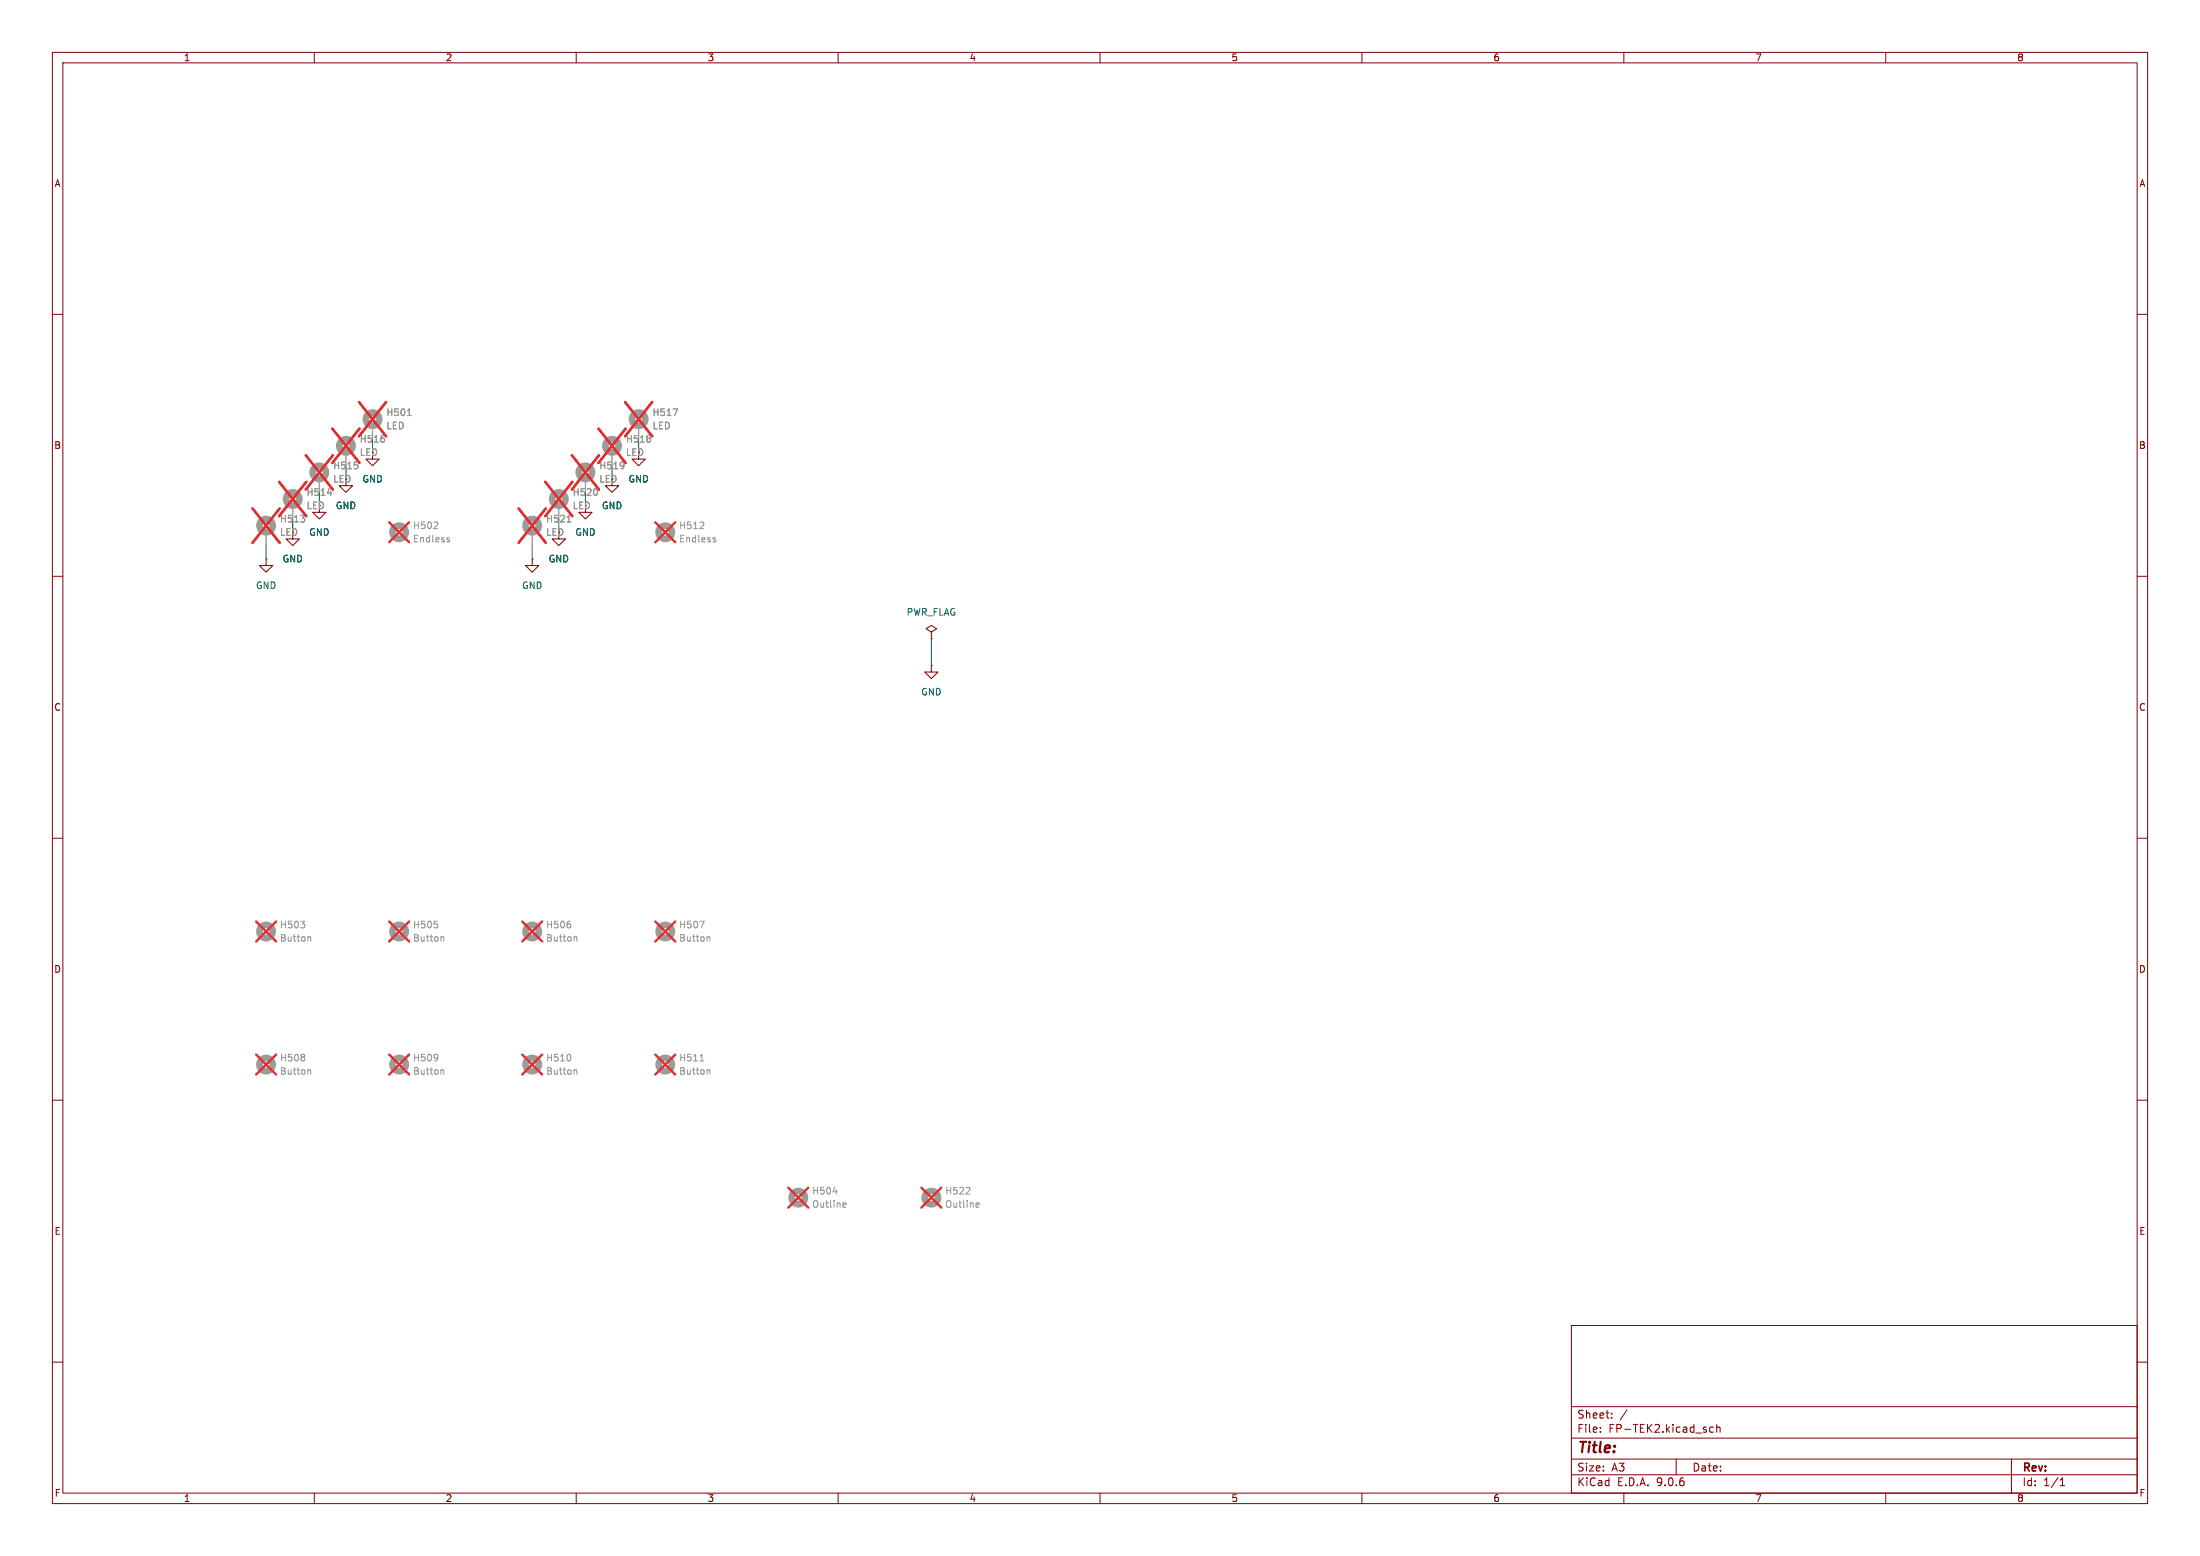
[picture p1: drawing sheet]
(kicad_sch
 (version 20250114)
 (generator "eeschema")
 (generator_version "9.0")
 (paper "A3")
 (lib_symbols
  (symbol "Mechanical:MountingHole"
   (pin_names
    (offset 1.016)) (exclude_from_sim yes) (in_bom no) (on_board yes)
   (property "Reference" "H" (at 0 5.08 0) (effects (font (size 1.27 1.27))))
   (property "Value" "MountingHole" (at 0 3.175 0) (effects (font (size 1.27 1.27))))
   (property "Footprint" "" (at 0 0 0) (effects (font (size 1.27 1.27)) (hide yes)))
   (property "Datasheet" "~" (at 0 0 0) (effects (font (size 1.27 1.27)) (hide yes)))
   (property "Description" "Mounting Hole without connection" (at 0 0 0) (effects (font (size 1.27 1.27)) (hide yes)))
   (symbol "MountingHole_0_1"
    (circle (center 0 0) (radius 1.27) (stroke (width 1.27) (type default)) (fill (type none))))
   (embedded_fonts no))
  (symbol "Mechanical:MountingHole_Pad"
   (pin_numbers (hide yes))
   (pin_names
    (offset 1.016) (hide yes)) (exclude_from_sim no) (in_bom no) (on_board yes)
   (property "Reference" "H" (at 0 6.35 0) (effects (font (size 1.27 1.27))))
   (property "Value" "MountingHole_Pad" (at 0 4.445 0) (effects (font (size 1.27 1.27))))
   (property "Footprint" "" (at 0 0 0) (effects (font (size 1.27 1.27)) (hide yes)))
   (property "Datasheet" "~" (at 0 0 0) (effects (font (size 1.27 1.27)) (hide yes)))
   (property "Description" "Mounting Hole with connection" (at 0 0 0) (effects (font (size 1.27 1.27)) (hide yes)))
   (symbol "MountingHole_Pad_0_1"
    (circle (center 0 1.27) (radius 1.27) (stroke (width 1.27) (type default)) (fill (type none))))
   (symbol "MountingHole_Pad_1_1"
    (pin input line (at 0 -2.54 90) (length 2.54) (name "1" (effects (font (size 1.27 1.27)))) (number "1" (effects (font (size 1.27 1.27))))))
   (embedded_fonts no))
  (symbol "power:GND"
   (power)
   (pin_numbers (hide yes))
   (pin_names
    (offset 0) (hide yes)) (exclude_from_sim no) (in_bom yes) (on_board yes)
   (property "Reference" "#PWR" (at 0 -6.35 0) (effects (font (size 1.27 1.27)) (hide yes)))
   (property "Value" "GND" (at 0 -3.81 0) (effects (font (size 1.27 1.27))))
   (property "Footprint" "" (at 0 0 0) (effects (font (size 1.27 1.27)) (hide yes)))
   (property "Datasheet" "" (at 0 0 0) (effects (font (size 1.27 1.27)) (hide yes)))
   (property "Description" "Power symbol creates a global label with name \"GND\" , ground" (at 0 0 0) (effects (font (size 1.27 1.27)) (hide yes)))
   (symbol "GND_0_1"
    (polyline (pts (xy 0 0) (xy 0 -1.27) (xy 1.27 -1.27) (xy 0 -2.54) (xy -1.27 -1.27) (xy 0 -1.27)) (stroke (width 0) (type default)) (fill (type none))))
   (symbol "GND_1_1"
    (pin power_in line (at 0 0 270) (length 0) (name "~" (effects (font (size 1.27 1.27)))) (number "1" (effects (font (size 1.27 1.27))))))
   (embedded_fonts no))
  (symbol "power:PWR_FLAG"
   (power)
   (pin_numbers (hide yes))
   (pin_names
    (offset 0) (hide yes)) (exclude_from_sim no) (in_bom yes) (on_board yes)
   (property "Reference" "#FLG" (at 0 1.905 0) (effects (font (size 1.27 1.27)) (hide yes)))
   (property "Value" "PWR_FLAG" (at 0 3.81 0) (effects (font (size 1.27 1.27))))
   (property "Footprint" "" (at 0 0 0) (effects (font (size 1.27 1.27)) (hide yes)))
   (property "Datasheet" "~" (at 0 0 0) (effects (font (size 1.27 1.27)) (hide yes)))
   (property "Description" "Special symbol for telling ERC where power comes from" (at 0 0 0) (effects (font (size 1.27 1.27)) (hide yes)))
   (symbol "PWR_FLAG_0_0"
    (pin power_out line (at 0 0 90) (length 0) (name "~" (effects (font (size 1.27 1.27)))) (number "1" (effects (font (size 1.27 1.27))))))
   (symbol "PWR_FLAG_0_1"
    (polyline (pts (xy 0 0) (xy 0 1.27) (xy -1.016 1.905) (xy 0 2.54) (xy 1.016 1.905) (xy 0 1.27)) (stroke (width 0) (type default)) (fill (type none))))
   (embedded_fonts no)))
 (wire
  (pts (xy 71.12 83.82) (xy 71.12 86.36))
  (stroke (width 0) (type default)))
 (wire
  (pts (xy 101.6 104.14) (xy 101.6 106.68))
  (stroke (width 0) (type default)))
 (wire
  (pts (xy 66.04 88.9) (xy 66.04 91.44))
  (stroke (width 0) (type default)))
 (wire
  (pts (xy 177.8 121.92) (xy 177.8 127))
  (stroke (width 0) (type default)))
 (wire
  (pts (xy 111.76 93.98) (xy 111.76 96.52))
  (stroke (width 0) (type default)))
 (wire
  (pts (xy 106.68 99.06) (xy 106.68 101.6))
  (stroke (width 0) (type default)))
 (wire
  (pts (xy 55.88 99.06) (xy 55.88 101.6))
  (stroke (width 0) (type default)))
 (wire
  (pts (xy 121.92 83.82) (xy 121.92 86.36))
  (stroke (width 0) (type default)))
 (wire
  (pts (xy 116.84 88.9) (xy 116.84 91.44))
  (stroke (width 0) (type default)))
 (wire
  (pts (xy 60.96 93.98) (xy 60.96 96.52))
  (stroke (width 0) (type default)))
 (wire
  (pts (xy 50.8 104.14) (xy 50.8 106.68))
  (stroke (width 0) (type default)))
 (symbol
  (lib_id "power:PWR_FLAG")
  (at 177.8 121.92 0)
  (unit 1)
  (exclude_from_sim no)
  (in_bom yes)
  (on_board yes)
  (dnp no)
  (fields_autoplaced yes)
  (property "Reference" "#FLG0501" (at 177.8 120.015 0) (effects (font (size 1.27 1.27)) (hide yes)))
  (property "Value" "PWR_FLAG" (at 177.8 116.84 0) (effects (font (size 1.27 1.27))))
  (property "Footprint" "" (at 177.8 121.92 0) (effects (font (size 1.27 1.27)) (hide yes)))
  (property "Datasheet" "~" (at 177.8 121.92 0) (effects (font (size 1.27 1.27)) (hide yes)))
  (property "Description" "Special symbol for telling ERC where power comes from" (at 177.8 121.92 0) (effects (font (size 1.27 1.27)) (hide yes)))
  (pin "1"))
 (symbol
  (lib_id "Mechanical:MountingHole")
  (at 76.2 203.2 0)
  (unit 1)
  (exclude_from_sim yes)
  (in_bom no)
  (on_board yes)
  (dnp yes)
  (fields_autoplaced yes)
  (property "Reference" "H509" (at 78.74 201.9299 0) (effects (font (size 1.27 1.27)) (justify left)))
  (property "Value" "Button" (at 78.74 204.4699 0) (effects (font (size 1.27 1.27)) (justify left)))
  (property "Footprint" "suku_basics:FP_BUTTON" (at 76.2 203.2 0) (effects (font (size 1.27 1.27)) (hide yes)))
  (property "Datasheet" "~" (at 76.2 203.2 0) (effects (font (size 1.27 1.27)) (hide yes)))
  (property "Description" "Mounting Hole without connection" (at 76.2 203.2 0) (effects (font (size 1.27 1.27)) (hide yes))))
 (symbol
  (lib_id "Mechanical:MountingHole_Pad")
  (at 101.6 101.6 0)
  (unit 1)
  (exclude_from_sim no)
  (in_bom no)
  (on_board yes)
  (dnp yes)
  (fields_autoplaced yes)
  (property "Reference" "H521" (at 104.14 99.0599 0) (effects (font (size 1.27 1.27)) (justify left)))
  (property "Value" "LED" (at 104.14 101.5999 0) (effects (font (size 1.27 1.27)) (justify left)))
  (property "Footprint" "suku_basics:FP_LED_TIGHT" (at 101.6 101.6 0) (effects (font (size 1.27 1.27)) (hide yes)))
  (property "Datasheet" "~" (at 101.6 101.6 0) (effects (font (size 1.27 1.27)) (hide yes)))
  (property "Description" "Mounting Hole with connection" (at 101.6 101.6 0) (effects (font (size 1.27 1.27)) (hide yes)))
  (pin "1"))
 (symbol
  (lib_id "Mechanical:MountingHole_Pad")
  (at 106.68 96.52 0)
  (unit 1)
  (exclude_from_sim no)
  (in_bom no)
  (on_board yes)
  (dnp yes)
  (fields_autoplaced yes)
  (property "Reference" "H520" (at 109.22 93.9799 0) (effects (font (size 1.27 1.27)) (justify left)))
  (property "Value" "LED" (at 109.22 96.5199 0) (effects (font (size 1.27 1.27)) (justify left)))
  (property "Footprint" "suku_basics:FP_LED_TIGHT" (at 106.68 96.52 0) (effects (font (size 1.27 1.27)) (hide yes)))
  (property "Datasheet" "~" (at 106.68 96.52 0) (effects (font (size 1.27 1.27)) (hide yes)))
  (property "Description" "Mounting Hole with connection" (at 106.68 96.52 0) (effects (font (size 1.27 1.27)) (hide yes)))
  (pin "1"))
 (symbol
  (lib_id "Mechanical:MountingHole_Pad")
  (at 116.84 86.36 0)
  (unit 1)
  (exclude_from_sim no)
  (in_bom no)
  (on_board yes)
  (dnp yes)
  (fields_autoplaced yes)
  (property "Reference" "H518" (at 119.38 83.8199 0) (effects (font (size 1.27 1.27)) (justify left)))
  (property "Value" "LED" (at 119.38 86.3599 0) (effects (font (size 1.27 1.27)) (justify left)))
  (property "Footprint" "suku_basics:FP_LED_TIGHT" (at 116.84 86.36 0) (effects (font (size 1.27 1.27)) (hide yes)))
  (property "Datasheet" "~" (at 116.84 86.36 0) (effects (font (size 1.27 1.27)) (hide yes)))
  (property "Description" "Mounting Hole with connection" (at 116.84 86.36 0) (effects (font (size 1.27 1.27)) (hide yes)))
  (pin "1"))
 (symbol
  (lib_id "Mechanical:MountingHole")
  (at 76.2 177.8 0)
  (unit 1)
  (exclude_from_sim yes)
  (in_bom no)
  (on_board yes)
  (dnp yes)
  (fields_autoplaced yes)
  (property "Reference" "H505" (at 78.74 176.5299 0) (effects (font (size 1.27 1.27)) (justify left)))
  (property "Value" "Button" (at 78.74 179.0699 0) (effects (font (size 1.27 1.27)) (justify left)))
  (property "Footprint" "suku_basics:FP_BUTTON" (at 76.2 177.8 0) (effects (font (size 1.27 1.27)) (hide yes)))
  (property "Datasheet" "~" (at 76.2 177.8 0) (effects (font (size 1.27 1.27)) (hide yes)))
  (property "Description" "Mounting Hole without connection" (at 76.2 177.8 0) (effects (font (size 1.27 1.27)) (hide yes))))
 (symbol
  (lib_id "Mechanical:MountingHole_Pad")
  (at 55.88 96.52 0)
  (unit 1)
  (exclude_from_sim no)
  (in_bom no)
  (on_board yes)
  (dnp yes)
  (fields_autoplaced yes)
  (property "Reference" "H514" (at 58.42 93.9799 0) (effects (font (size 1.27 1.27)) (justify left)))
  (property "Value" "LED" (at 58.42 96.5199 0) (effects (font (size 1.27 1.27)) (justify left)))
  (property "Footprint" "suku_basics:FP_LED_TIGHT" (at 55.88 96.52 0) (effects (font (size 1.27 1.27)) (hide yes)))
  (property "Datasheet" "~" (at 55.88 96.52 0) (effects (font (size 1.27 1.27)) (hide yes)))
  (property "Description" "Mounting Hole with connection" (at 55.88 96.52 0) (effects (font (size 1.27 1.27)) (hide yes)))
  (pin "1"))
 (symbol
  (lib_id "power:GND")
  (at 55.88 101.6 0)
  (unit 1)
  (exclude_from_sim no)
  (in_bom yes)
  (on_board yes)
  (dnp no)
  (fields_autoplaced yes)
  (property "Reference" "#PWR0503" (at 55.88 107.95 0) (effects (font (size 1.27 1.27)) (hide yes)))
  (property "Value" "GND" (at 55.88 106.68 0) (effects (font (size 1.27 1.27))))
  (property "Footprint" "" (at 55.88 101.6 0) (effects (font (size 1.27 1.27)) (hide yes)))
  (property "Datasheet" "" (at 55.88 101.6 0) (effects (font (size 1.27 1.27)) (hide yes)))
  (property "Description" "Power symbol creates a global label with name \"GND\" , ground" (at 55.88 101.6 0) (effects (font (size 1.27 1.27)) (hide yes)))
  (pin "1"))
 (symbol
  (lib_id "Mechanical:MountingHole_Pad")
  (at 66.04 86.36 0)
  (unit 1)
  (exclude_from_sim no)
  (in_bom no)
  (on_board yes)
  (dnp yes)
  (fields_autoplaced yes)
  (property "Reference" "H516" (at 68.58 83.8199 0) (effects (font (size 1.27 1.27)) (justify left)))
  (property "Value" "LED" (at 68.58 86.3599 0) (effects (font (size 1.27 1.27)) (justify left)))
  (property "Footprint" "suku_basics:FP_LED_TIGHT" (at 66.04 86.36 0) (effects (font (size 1.27 1.27)) (hide yes)))
  (property "Datasheet" "~" (at 66.04 86.36 0) (effects (font (size 1.27 1.27)) (hide yes)))
  (property "Description" "Mounting Hole with connection" (at 66.04 86.36 0) (effects (font (size 1.27 1.27)) (hide yes)))
  (pin "1"))
 (symbol
  (lib_id "Mechanical:MountingHole_Pad")
  (at 111.76 91.44 0)
  (unit 1)
  (exclude_from_sim no)
  (in_bom no)
  (on_board yes)
  (dnp yes)
  (fields_autoplaced yes)
  (property "Reference" "H519" (at 114.3 88.8999 0) (effects (font (size 1.27 1.27)) (justify left)))
  (property "Value" "LED" (at 114.3 91.4399 0) (effects (font (size 1.27 1.27)) (justify left)))
  (property "Footprint" "suku_basics:FP_LED_TIGHT" (at 111.76 91.44 0) (effects (font (size 1.27 1.27)) (hide yes)))
  (property "Datasheet" "~" (at 111.76 91.44 0) (effects (font (size 1.27 1.27)) (hide yes)))
  (property "Description" "Mounting Hole with connection" (at 111.76 91.44 0) (effects (font (size 1.27 1.27)) (hide yes)))
  (pin "1"))
 (symbol
  (lib_id "Mechanical:MountingHole")
  (at 76.2 101.6 0)
  (unit 1)
  (exclude_from_sim yes)
  (in_bom no)
  (on_board yes)
  (dnp yes)
  (fields_autoplaced yes)
  (property "Reference" "H502" (at 78.74 100.3299 0) (effects (font (size 1.27 1.27)) (justify left)))
  (property "Value" "Endless" (at 78.74 102.8699 0) (effects (font (size 1.27 1.27)) (justify left)))
  (property "Footprint" "suku_basics:FP_ENDLESS" (at 76.2 101.6 0) (effects (font (size 1.27 1.27)) (hide yes)))
  (property "Datasheet" "~" (at 76.2 101.6 0) (effects (font (size 1.27 1.27)) (hide yes)))
  (property "Description" "Mounting Hole without connection" (at 76.2 101.6 0) (effects (font (size 1.27 1.27)) (hide yes))))
 (symbol
  (lib_id "Mechanical:MountingHole")
  (at 152.4 228.6 0)
  (unit 1)
  (exclude_from_sim yes)
  (in_bom no)
  (on_board yes)
  (dnp yes)
  (fields_autoplaced yes)
  (property "Reference" "H504" (at 154.94 227.3299 0) (effects (font (size 1.27 1.27)) (justify left)))
  (property "Value" "Outline" (at 154.94 229.8699 0) (effects (font (size 1.27 1.27)) (justify left)))
  (property "Footprint" "suku_basics:FP_OUTLINE_2" (at 152.4 228.6 0) (effects (font (size 1.27 1.27)) (hide yes)))
  (property "Datasheet" "~" (at 152.4 228.6 0) (effects (font (size 1.27 1.27)) (hide yes)))
  (property "Description" "Mounting Hole without connection" (at 152.4 228.6 0) (effects (font (size 1.27 1.27)) (hide yes))))
 (symbol
  (lib_id "power:GND")
  (at 111.76 96.52 0)
  (unit 1)
  (exclude_from_sim no)
  (in_bom yes)
  (on_board yes)
  (dnp no)
  (fields_autoplaced yes)
  (property "Reference" "#PWR0509" (at 111.76 102.87 0) (effects (font (size 1.27 1.27)) (hide yes)))
  (property "Value" "GND" (at 111.76 101.6 0) (effects (font (size 1.27 1.27))))
  (property "Footprint" "" (at 111.76 96.52 0) (effects (font (size 1.27 1.27)) (hide yes)))
  (property "Datasheet" "" (at 111.76 96.52 0) (effects (font (size 1.27 1.27)) (hide yes)))
  (property "Description" "Power symbol creates a global label with name \"GND\" , ground" (at 111.76 96.52 0) (effects (font (size 1.27 1.27)) (hide yes)))
  (pin "1"))
 (symbol
  (lib_id "power:GND")
  (at 60.96 96.52 0)
  (unit 1)
  (exclude_from_sim no)
  (in_bom yes)
  (on_board yes)
  (dnp no)
  (fields_autoplaced yes)
  (property "Reference" "#PWR0504" (at 60.96 102.87 0) (effects (font (size 1.27 1.27)) (hide yes)))
  (property "Value" "GND" (at 60.96 101.6 0) (effects (font (size 1.27 1.27))))
  (property "Footprint" "" (at 60.96 96.52 0) (effects (font (size 1.27 1.27)) (hide yes)))
  (property "Datasheet" "" (at 60.96 96.52 0) (effects (font (size 1.27 1.27)) (hide yes)))
  (property "Description" "Power symbol creates a global label with name \"GND\" , ground" (at 60.96 96.52 0) (effects (font (size 1.27 1.27)) (hide yes)))
  (pin "1"))
 (symbol
  (lib_id "power:GND")
  (at 121.92 86.36 0)
  (unit 1)
  (exclude_from_sim no)
  (in_bom yes)
  (on_board yes)
  (dnp no)
  (fields_autoplaced yes)
  (property "Reference" "#PWR0511" (at 121.92 92.71 0) (effects (font (size 1.27 1.27)) (hide yes)))
  (property "Value" "GND" (at 121.92 91.44 0) (effects (font (size 1.27 1.27))))
  (property "Footprint" "" (at 121.92 86.36 0) (effects (font (size 1.27 1.27)) (hide yes)))
  (property "Datasheet" "" (at 121.92 86.36 0) (effects (font (size 1.27 1.27)) (hide yes)))
  (property "Description" "Power symbol creates a global label with name \"GND\" , ground" (at 121.92 86.36 0) (effects (font (size 1.27 1.27)) (hide yes)))
  (pin "1"))
 (symbol
  (lib_id "Mechanical:MountingHole")
  (at 50.8 203.2 0)
  (unit 1)
  (exclude_from_sim yes)
  (in_bom no)
  (on_board yes)
  (dnp yes)
  (fields_autoplaced yes)
  (property "Reference" "H508" (at 53.34 201.9299 0) (effects (font (size 1.27 1.27)) (justify left)))
  (property "Value" "Button" (at 53.34 204.4699 0) (effects (font (size 1.27 1.27)) (justify left)))
  (property "Footprint" "suku_basics:FP_BUTTON" (at 50.8 203.2 0) (effects (font (size 1.27 1.27)) (hide yes)))
  (property "Datasheet" "~" (at 50.8 203.2 0) (effects (font (size 1.27 1.27)) (hide yes)))
  (property "Description" "Mounting Hole without connection" (at 50.8 203.2 0) (effects (font (size 1.27 1.27)) (hide yes))))
 (symbol
  (lib_id "Mechanical:MountingHole")
  (at 101.6 203.2 0)
  (unit 1)
  (exclude_from_sim yes)
  (in_bom no)
  (on_board yes)
  (dnp yes)
  (fields_autoplaced yes)
  (property "Reference" "H510" (at 104.14 201.9299 0) (effects (font (size 1.27 1.27)) (justify left)))
  (property "Value" "Button" (at 104.14 204.4699 0) (effects (font (size 1.27 1.27)) (justify left)))
  (property "Footprint" "suku_basics:FP_BUTTON" (at 101.6 203.2 0) (effects (font (size 1.27 1.27)) (hide yes)))
  (property "Datasheet" "~" (at 101.6 203.2 0) (effects (font (size 1.27 1.27)) (hide yes)))
  (property "Description" "Mounting Hole without connection" (at 101.6 203.2 0) (effects (font (size 1.27 1.27)) (hide yes))))
 (symbol
  (lib_id "Mechanical:MountingHole")
  (at 127 203.2 0)
  (unit 1)
  (exclude_from_sim yes)
  (in_bom no)
  (on_board yes)
  (dnp yes)
  (fields_autoplaced yes)
  (property "Reference" "H511" (at 129.54 201.9299 0) (effects (font (size 1.27 1.27)) (justify left)))
  (property "Value" "Button" (at 129.54 204.4699 0) (effects (font (size 1.27 1.27)) (justify left)))
  (property "Footprint" "suku_basics:FP_BUTTON" (at 127 203.2 0) (effects (font (size 1.27 1.27)) (hide yes)))
  (property "Datasheet" "~" (at 127 203.2 0) (effects (font (size 1.27 1.27)) (hide yes)))
  (property "Description" "Mounting Hole without connection" (at 127 203.2 0) (effects (font (size 1.27 1.27)) (hide yes))))
 (symbol
  (lib_id "Mechanical:MountingHole")
  (at 127 177.8 0)
  (unit 1)
  (exclude_from_sim yes)
  (in_bom no)
  (on_board yes)
  (dnp yes)
  (fields_autoplaced yes)
  (property "Reference" "H507" (at 129.54 176.5299 0) (effects (font (size 1.27 1.27)) (justify left)))
  (property "Value" "Button" (at 129.54 179.0699 0) (effects (font (size 1.27 1.27)) (justify left)))
  (property "Footprint" "suku_basics:FP_BUTTON" (at 127 177.8 0) (effects (font (size 1.27 1.27)) (hide yes)))
  (property "Datasheet" "~" (at 127 177.8 0) (effects (font (size 1.27 1.27)) (hide yes)))
  (property "Description" "Mounting Hole without connection" (at 127 177.8 0) (effects (font (size 1.27 1.27)) (hide yes))))
 (symbol
  (lib_id "power:GND")
  (at 101.6 106.68 0)
  (unit 1)
  (exclude_from_sim no)
  (in_bom yes)
  (on_board yes)
  (dnp no)
  (fields_autoplaced yes)
  (property "Reference" "#PWR0507" (at 101.6 113.03 0) (effects (font (size 1.27 1.27)) (hide yes)))
  (property "Value" "GND" (at 101.6 111.76 0) (effects (font (size 1.27 1.27))))
  (property "Footprint" "" (at 101.6 106.68 0) (effects (font (size 1.27 1.27)) (hide yes)))
  (property "Datasheet" "" (at 101.6 106.68 0) (effects (font (size 1.27 1.27)) (hide yes)))
  (property "Description" "Power symbol creates a global label with name \"GND\" , ground" (at 101.6 106.68 0) (effects (font (size 1.27 1.27)) (hide yes)))
  (pin "1"))
 (symbol
  (lib_id "Mechanical:MountingHole")
  (at 127 101.6 0)
  (unit 1)
  (exclude_from_sim yes)
  (in_bom no)
  (on_board yes)
  (dnp yes)
  (fields_autoplaced yes)
  (property "Reference" "H512" (at 129.54 100.3299 0) (effects (font (size 1.27 1.27)) (justify left)))
  (property "Value" "Endless" (at 129.54 102.8699 0) (effects (font (size 1.27 1.27)) (justify left)))
  (property "Footprint" "suku_basics:FP_ENDLESS" (at 127 101.6 0) (effects (font (size 1.27 1.27)) (hide yes)))
  (property "Datasheet" "~" (at 127 101.6 0) (effects (font (size 1.27 1.27)) (hide yes)))
  (property "Description" "Mounting Hole without connection" (at 127 101.6 0) (effects (font (size 1.27 1.27)) (hide yes))))
 (symbol
  (lib_id "power:GND")
  (at 66.04 91.44 0)
  (unit 1)
  (exclude_from_sim no)
  (in_bom yes)
  (on_board yes)
  (dnp no)
  (fields_autoplaced yes)
  (property "Reference" "#PWR0505" (at 66.04 97.79 0) (effects (font (size 1.27 1.27)) (hide yes)))
  (property "Value" "GND" (at 66.04 96.52 0) (effects (font (size 1.27 1.27))))
  (property "Footprint" "" (at 66.04 91.44 0) (effects (font (size 1.27 1.27)) (hide yes)))
  (property "Datasheet" "" (at 66.04 91.44 0) (effects (font (size 1.27 1.27)) (hide yes)))
  (property "Description" "Power symbol creates a global label with name \"GND\" , ground" (at 66.04 91.44 0) (effects (font (size 1.27 1.27)) (hide yes)))
  (pin "1"))
 (symbol
  (lib_id "Mechanical:MountingHole_Pad")
  (at 50.8 101.6 0)
  (unit 1)
  (exclude_from_sim no)
  (in_bom no)
  (on_board yes)
  (dnp yes)
  (fields_autoplaced yes)
  (property "Reference" "H513" (at 53.34 99.0599 0) (effects (font (size 1.27 1.27)) (justify left)))
  (property "Value" "LED" (at 53.34 101.5999 0) (effects (font (size 1.27 1.27)) (justify left)))
  (property "Footprint" "suku_basics:FP_LED_TIGHT" (at 50.8 101.6 0) (effects (font (size 1.27 1.27)) (hide yes)))
  (property "Datasheet" "~" (at 50.8 101.6 0) (effects (font (size 1.27 1.27)) (hide yes)))
  (property "Description" "Mounting Hole with connection" (at 50.8 101.6 0) (effects (font (size 1.27 1.27)) (hide yes)))
  (pin "1"))
 (symbol
  (lib_id "power:GND")
  (at 50.8 106.68 0)
  (unit 1)
  (exclude_from_sim no)
  (in_bom yes)
  (on_board yes)
  (dnp no)
  (fields_autoplaced yes)
  (property "Reference" "#PWR0502" (at 50.8 113.03 0) (effects (font (size 1.27 1.27)) (hide yes)))
  (property "Value" "GND" (at 50.8 111.76 0) (effects (font (size 1.27 1.27))))
  (property "Footprint" "" (at 50.8 106.68 0) (effects (font (size 1.27 1.27)) (hide yes)))
  (property "Datasheet" "" (at 50.8 106.68 0) (effects (font (size 1.27 1.27)) (hide yes)))
  (property "Description" "Power symbol creates a global label with name \"GND\" , ground" (at 50.8 106.68 0) (effects (font (size 1.27 1.27)) (hide yes)))
  (pin "1"))
 (symbol
  (lib_id "power:GND")
  (at 71.12 86.36 0)
  (unit 1)
  (exclude_from_sim no)
  (in_bom yes)
  (on_board yes)
  (dnp no)
  (fields_autoplaced yes)
  (property "Reference" "#PWR0506" (at 71.12 92.71 0) (effects (font (size 1.27 1.27)) (hide yes)))
  (property "Value" "GND" (at 71.12 91.44 0) (effects (font (size 1.27 1.27))))
  (property "Footprint" "" (at 71.12 86.36 0) (effects (font (size 1.27 1.27)) (hide yes)))
  (property "Datasheet" "" (at 71.12 86.36 0) (effects (font (size 1.27 1.27)) (hide yes)))
  (property "Description" "Power symbol creates a global label with name \"GND\" , ground" (at 71.12 86.36 0) (effects (font (size 1.27 1.27)) (hide yes)))
  (pin "1"))
 (symbol
  (lib_id "power:GND")
  (at 177.8 127 0)
  (unit 1)
  (exclude_from_sim no)
  (in_bom yes)
  (on_board yes)
  (dnp no)
  (fields_autoplaced yes)
  (property "Reference" "#PWR0501" (at 177.8 133.35 0) (effects (font (size 1.27 1.27)) (hide yes)))
  (property "Value" "GND" (at 177.8 132.08 0) (effects (font (size 1.27 1.27))))
  (property "Footprint" "" (at 177.8 127 0) (effects (font (size 1.27 1.27)) (hide yes)))
  (property "Datasheet" "" (at 177.8 127 0) (effects (font (size 1.27 1.27)) (hide yes)))
  (property "Description" "Power symbol creates a global label with name \"GND\" , ground" (at 177.8 127 0) (effects (font (size 1.27 1.27)) (hide yes)))
  (pin "1"))
 (symbol
  (lib_id "Mechanical:MountingHole_Pad")
  (at 60.96 91.44 0)
  (unit 1)
  (exclude_from_sim no)
  (in_bom no)
  (on_board yes)
  (dnp yes)
  (fields_autoplaced yes)
  (property "Reference" "H515" (at 63.5 88.8999 0) (effects (font (size 1.27 1.27)) (justify left)))
  (property "Value" "LED" (at 63.5 91.4399 0) (effects (font (size 1.27 1.27)) (justify left)))
  (property "Footprint" "suku_basics:FP_LED_TIGHT" (at 60.96 91.44 0) (effects (font (size 1.27 1.27)) (hide yes)))
  (property "Datasheet" "~" (at 60.96 91.44 0) (effects (font (size 1.27 1.27)) (hide yes)))
  (property "Description" "Mounting Hole with connection" (at 60.96 91.44 0) (effects (font (size 1.27 1.27)) (hide yes)))
  (pin "1"))
 (symbol
  (lib_id "Mechanical:MountingHole")
  (at 177.8 228.6 0)
  (unit 1)
  (exclude_from_sim yes)
  (in_bom no)
  (on_board yes)
  (dnp yes)
  (fields_autoplaced yes)
  (property "Reference" "H522" (at 180.34 227.3299 0) (effects (font (size 1.27 1.27)) (justify left)))
  (property "Value" "Outline" (at 180.34 229.8699 0) (effects (font (size 1.27 1.27)) (justify left)))
  (property "Footprint" "suku_basics:OSHWA" (at 177.8 228.6 0) (effects (font (size 1.27 1.27)) (hide yes)))
  (property "Datasheet" "~" (at 177.8 228.6 0) (effects (font (size 1.27 1.27)) (hide yes)))
  (property "Description" "Mounting Hole without connection" (at 177.8 228.6 0) (effects (font (size 1.27 1.27)) (hide yes))))
 (symbol
  (lib_id "Mechanical:MountingHole_Pad")
  (at 121.92 81.28 0)
  (unit 1)
  (exclude_from_sim no)
  (in_bom no)
  (on_board yes)
  (dnp yes)
  (fields_autoplaced yes)
  (property "Reference" "H517" (at 124.46 78.7399 0) (effects (font (size 1.27 1.27)) (justify left)))
  (property "Value" "LED" (at 124.46 81.2799 0) (effects (font (size 1.27 1.27)) (justify left)))
  (property "Footprint" "suku_basics:FP_LED_TIGHT" (at 121.92 81.28 0) (effects (font (size 1.27 1.27)) (hide yes)))
  (property "Datasheet" "~" (at 121.92 81.28 0) (effects (font (size 1.27 1.27)) (hide yes)))
  (property "Description" "Mounting Hole with connection" (at 121.92 81.28 0) (effects (font (size 1.27 1.27)) (hide yes)))
  (pin "1"))
 (symbol
  (lib_id "Mechanical:MountingHole")
  (at 50.8 177.8 0)
  (unit 1)
  (exclude_from_sim yes)
  (in_bom no)
  (on_board yes)
  (dnp yes)
  (fields_autoplaced yes)
  (property "Reference" "H503" (at 53.34 176.5299 0) (effects (font (size 1.27 1.27)) (justify left)))
  (property "Value" "Button" (at 53.34 179.0699 0) (effects (font (size 1.27 1.27)) (justify left)))
  (property "Footprint" "suku_basics:FP_BUTTON" (at 50.8 177.8 0) (effects (font (size 1.27 1.27)) (hide yes)))
  (property "Datasheet" "~" (at 50.8 177.8 0) (effects (font (size 1.27 1.27)) (hide yes)))
  (property "Description" "Mounting Hole without connection" (at 50.8 177.8 0) (effects (font (size 1.27 1.27)) (hide yes))))
 (symbol
  (lib_id "power:GND")
  (at 106.68 101.6 0)
  (unit 1)
  (exclude_from_sim no)
  (in_bom yes)
  (on_board yes)
  (dnp no)
  (fields_autoplaced yes)
  (property "Reference" "#PWR0508" (at 106.68 107.95 0) (effects (font (size 1.27 1.27)) (hide yes)))
  (property "Value" "GND" (at 106.68 106.68 0) (effects (font (size 1.27 1.27))))
  (property "Footprint" "" (at 106.68 101.6 0) (effects (font (size 1.27 1.27)) (hide yes)))
  (property "Datasheet" "" (at 106.68 101.6 0) (effects (font (size 1.27 1.27)) (hide yes)))
  (property "Description" "Power symbol creates a global label with name \"GND\" , ground" (at 106.68 101.6 0) (effects (font (size 1.27 1.27)) (hide yes)))
  (pin "1"))
 (symbol
  (lib_id "power:GND")
  (at 116.84 91.44 0)
  (unit 1)
  (exclude_from_sim no)
  (in_bom yes)
  (on_board yes)
  (dnp no)
  (fields_autoplaced yes)
  (property "Reference" "#PWR0510" (at 116.84 97.79 0) (effects (font (size 1.27 1.27)) (hide yes)))
  (property "Value" "GND" (at 116.84 96.52 0) (effects (font (size 1.27 1.27))))
  (property "Footprint" "" (at 116.84 91.44 0) (effects (font (size 1.27 1.27)) (hide yes)))
  (property "Datasheet" "" (at 116.84 91.44 0) (effects (font (size 1.27 1.27)) (hide yes)))
  (property "Description" "Power symbol creates a global label with name \"GND\" , ground" (at 116.84 91.44 0) (effects (font (size 1.27 1.27)) (hide yes)))
  (pin "1"))
 (symbol
  (lib_id "Mechanical:MountingHole_Pad")
  (at 71.12 81.28 0)
  (unit 1)
  (exclude_from_sim no)
  (in_bom no)
  (on_board yes)
  (dnp yes)
  (fields_autoplaced yes)
  (property "Reference" "H501" (at 73.66 78.7399 0) (effects (font (size 1.27 1.27)) (justify left)))
  (property "Value" "LED" (at 73.66 81.2799 0) (effects (font (size 1.27 1.27)) (justify left)))
  (property "Footprint" "suku_basics:FP_LED_TIGHT" (at 71.12 81.28 0) (effects (font (size 1.27 1.27)) (hide yes)))
  (property "Datasheet" "~" (at 71.12 81.28 0) (effects (font (size 1.27 1.27)) (hide yes)))
  (property "Description" "Mounting Hole with connection" (at 71.12 81.28 0) (effects (font (size 1.27 1.27)) (hide yes)))
  (pin "1"))
 (symbol
  (lib_id "Mechanical:MountingHole")
  (at 101.6 177.8 0)
  (unit 1)
  (exclude_from_sim yes)
  (in_bom no)
  (on_board yes)
  (dnp yes)
  (fields_autoplaced yes)
  (property "Reference" "H506" (at 104.14 176.5299 0) (effects (font (size 1.27 1.27)) (justify left)))
  (property "Value" "Button" (at 104.14 179.0699 0) (effects (font (size 1.27 1.27)) (justify left)))
  (property "Footprint" "suku_basics:FP_BUTTON" (at 101.6 177.8 0) (effects (font (size 1.27 1.27)) (hide yes)))
  (property "Datasheet" "~" (at 101.6 177.8 0) (effects (font (size 1.27 1.27)) (hide yes)))
  (property "Description" "Mounting Hole without connection" (at 101.6 177.8 0) (effects (font (size 1.27 1.27)) (hide yes))))
 (sheet_instances
  (path ""
   (page "1")))
 (embedded_fonts no))
